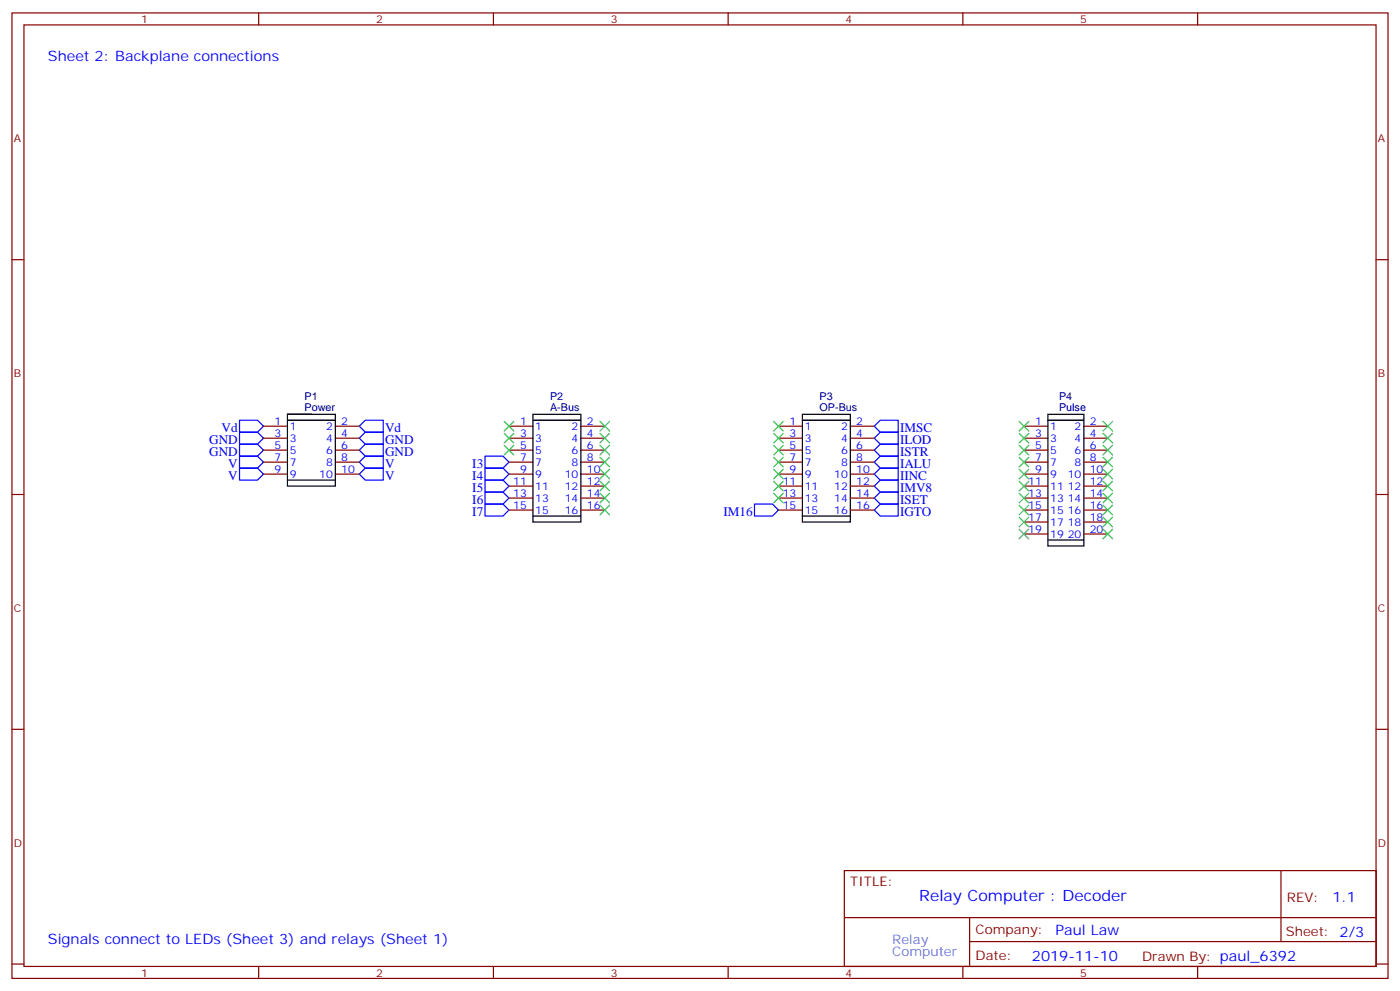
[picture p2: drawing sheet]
<svg xmlns="http://www.w3.org/2000/svg" width="412mm" height="292mm" viewBox="0 0 412 292" stroke-linecap="round" stroke-linejoin="round" font-family="sans-serif">
<g fill="none" stroke="#870000" stroke-width=".35">
<path d="M3.5 3.8h405.4v284.3h-405.4zM7.1 7.3h398.2v277.3h-398.2zM76.2 3.8v3.5M145.3 3.8v3.5M214.5 3.8v3.5M283.6 3.8v3.5M352.8 3.8v3.5M3.5 76.5h3.6M405.3 76.5h3.6M77.6 125.5h7.1M77.6 129h7.1M77.6 132.6h7.1"/>
<path d="M77.6 136.1h7.1M77.6 139.6h7.1M98.8 125.5h7M98.8 129h7M98.8 132.6h7M98.8 136.1h7M98.8 139.6h7M149.9 125.5h7.1M149.9 129h7.1M149.9 132.6h7.1M149.9 136.1h7.1M149.9 139.6h7.1"/>
<path d="M171.1 125.5h7.1M171.1 129h7.1M171.1 132.6h7.1M171.1 136.1h7.1M171.1 139.6h7.1M229.3 125.5h7.1M229.3 129h7.1M229.3 132.6h7.1M229.3 136.1h7.1M229.3 139.6h7.1M250.5 125.5h7M250.5 129h7"/>
<path d="M250.5 132.6h7M250.5 136.1h7M250.5 139.6h7M301.6 125.5h7.1M301.6 129h7.1M301.6 132.6h7.1M301.6 136.1h7.1M301.6 139.6h7.1M319.3 125.5h7M319.3 129h7M319.3 132.6h7M319.3 136.1h7"/>
<path d="M319.3 139.6h7M3.5 145.6h3.6M149.9 143.2h7.1M149.9 146.7h7.1M149.9 150.2h7.1M171.1 143.2h7.1M171.1 146.7h7.1M171.1 150.2h7.1M229.3 143.2h7.1M229.3 146.7h7.1M229.3 150.2h7.1M250.5 143.2h7"/>
<path d="M250.5 146.7h7M250.5 150.2h7M301.6 143.2h7.1M301.6 146.7h7.1M301.6 150.2h7.1M301.6 153.7h7.1M301.6 157.3h7.1M319.3 143.2h7M319.3 146.7h7M319.3 150.2h7M319.3 153.7h7M319.3 157.3h7"/>
<path d="M405.3 145.6h3.6M3.5 214.8h3.6M405.3 214.8h3.6M248.7 256.4h156.6v28.2h-156.6zM377.3 256.4v20.9M248.7 270.2h156.5M285.6 277.3h119.6M285.6 270.2v14.2M3.5 283.9h3.6M76.2 284.6v3.5M145.3 284.6v3.5M214.5 284.6v3.5"/>
<path d="M283.6 284.6v3.5M352.8 284.6v3.5M405.3 283.9h3.6"/>
</g>
<g fill="none" stroke="#00f" stroke-width=".35">
<path d="M70.6 137.9h5.2l1.8 1.7-1.8 1.8h-5.2zM70.6 134.3h5.2l1.8 1.8-1.8 1.8h-5.2zM70.6 130.8h5.2l1.8 1.8-1.8 1.7h-5.2zM70.6 127.3h5.2l1.8 1.7-1.8 1.8h-5.2zM70.6 123.8h5.2l1.8 1.7-1.8 1.8h-5.2zM107.6 137.9h5.3v3.5h-5.3l-1.8-1.8zM107.6 134.3h5.3v3.6h-5.3l-1.8-1.8zM107.6 130.8h5.3v3.5h-5.3l-1.8-1.7zM107.6 127.3h5.3v3.5h-5.3l-1.8-1.8zM107.6 123.8h5.3v3.5h-5.3l-1.8-1.8zM142.9 137.9h5.3l1.7 1.7-1.7 1.8h-5.3zM142.9 134.3h5.3l1.7 1.8-1.7 1.8h-5.3z"/>
<path d="M259.3 123.8h5.3v3.5h-5.3l-1.8-1.8zM259.3 127.3h5.3v3.5h-5.3l-1.8-1.8zM259.3 130.8h5.3v3.5h-5.3l-1.8-1.7zM259.3 134.3h5.3v3.6h-5.3l-1.8-1.8zM259.3 137.9h5.3v3.5h-5.3l-1.8-1.8zM142.9 148.4h5.3l1.7 1.8-1.7 1.8h-5.3zM142.9 144.9h5.3l1.7 1.8-1.7 1.7h-5.3zM142.9 141.4h5.3l1.7 1.8-1.7 1.7h-5.3zM222.2 148.4h5.3l1.8 1.8-1.8 1.8h-5.3zM259.3 141.4h5.3v3.5h-5.3l-1.8-1.7zM259.3 144.9h5.3v3.5h-5.3l-1.8-1.7zM259.3 148.4h5.3v3.6h-5.3l-1.8-1.8z"/>
</g>
<g fill="none" stroke="#000" stroke-width=".35">
<path d="M84.7 122h14.1v21.2h-14.1zM84.7 123.8h14.1M84.7 122h7M157 122h14.1v31.7h-14.1zM157 123.8h14.1M236.4 122h14.1v31.7h-14.1zM236.4 123.8h14.1M308.7 122h10.6v38.8h-10.6zM308.7 123.8h10.6M84.7 141.4h14.1M157 152h14.1M236.4 152h14.1"/>
<path d="M308.7 159h10.6"/>
</g>
<g fill="none" stroke="#3c3" stroke-width=".35">
<path d="M148.5 124.1l2.8 2.8M148.5 127.6l2.8 2.9M148.5 131.2l2.8 2.8M151.3 124.1l-2.8 2.8M151.3 127.6l-2.8 2.9M151.3 131.2l-2.8 2.8M176.7 127.6l2.9 2.9M176.7 124.1l2.9 2.8M176.7 131.2l2.9 2.8M176.7 134.7l2.9 2.8M176.7 138.2l2.9 2.8M179.6 127.6l-2.9 2.9"/>
<path d="M179.6 124.1l-2.9 2.8M179.6 131.2l-2.9 2.8M179.6 134.7l-2.9 2.8M179.6 138.2l-2.9 2.8M227.9 124.1l2.8 2.8M227.9 127.6l2.8 2.9M227.9 131.2l2.8 2.8M227.9 134.7l2.8 2.8M227.9 138.2l2.8 2.8M230.7 124.1l-2.8 2.8M230.7 127.6l-2.8 2.9M230.7 131.2l-2.8 2.8"/>
<path d="M230.7 134.7l-2.8 2.8M230.7 138.2l-2.8 2.8M300.2 124.1l2.8 2.8M300.2 127.6l2.8 2.9M300.2 131.2l2.8 2.8M300.2 134.7l2.8 2.8M300.2 138.2l2.8 2.8M303 124.1l-2.8 2.8M303 127.6l-2.8 2.9M303 131.2l-2.8 2.8M303 134.7l-2.8 2.8M303 138.2l-2.8 2.8"/>
<path d="M324.9 124.1l2.8 2.8M324.9 127.6l2.8 2.9M324.9 131.2l2.8 2.8M324.9 134.7l2.8 2.8M324.9 138.2l2.8 2.8M327.7 124.1l-2.8 2.8M327.7 127.6l-2.8 2.9M327.7 131.2l-2.8 2.8M327.7 134.7l-2.8 2.8M327.7 138.2l-2.8 2.8M176.7 141.7l2.9 2.9M176.7 145.3l2.9 2.8"/>
<path d="M176.7 148.8l2.9 2.8M179.6 141.7l-2.9 2.9M179.6 145.3l-2.9 2.8M179.6 148.8l-2.9 2.8M227.9 145.3l2.8 2.8M227.9 141.7l2.8 2.9M230.7 145.3l-2.8 2.8M230.7 141.7l-2.8 2.9M300.2 141.7l2.8 2.9M300.2 145.3l2.8 2.8M300.2 148.8l2.8 2.8M300.2 152.3l2.8 2.9"/>
<path d="M300.2 155.9l2.8 2.8M303 141.7l-2.8 2.9M303 145.3l-2.8 2.8M303 148.8l-2.8 2.8M303 152.3l-2.8 2.9M303 155.9l-2.8 2.8M324.9 148.8l2.8 2.8M324.9 152.3l2.8 2.9M324.9 155.9l2.8 2.8M324.9 141.7l2.8 2.9M324.9 145.3l2.8 2.8M327.7 141.7l-2.8 2.9"/>
<path d="M327.7 145.3l-2.8 2.8M327.7 148.8l-2.8 2.8M327.7 155.9l-2.8 2.8M327.7 152.3l-2.8 2.9"/>
</g>
<text font-size="4.6" fill="#00f" x="270.8" y="265.4">Relay Computer : Decoder</text>
<g font-size="4.2" fill="#00f">
<text x="14.1" y="17.9">Sheet 2: Backplane connections</text>
<text x="392.5" y="265.7">1.1</text>
<text x="310.9" y="275.2">Paul Law</text>
<text x="14.1" y="278">Signals connect to LEDs (Sheet 3) and relays (Sheet 1)</text>
<text x="304" y="283">2019-11-10</text>
</g>
<g font-size="3.9" fill="#00f">
<text x="61.6" y="130.8">GND</text>
<text x="65.3" y="127.3">Vd</text>
<text x="113.4" y="130.8">GND</text>
<text x="113.4" y="127.3">Vd</text>
<text x="265.1" y="127.3">IMSC</text>
<text x="265.1" y="130.8">ILOD</text>
<text x="61.6" y="134.3">GND</text>
<text x="67.2" y="137.9">V</text>
<text x="113.4" y="137.9">V</text>
<text x="113.4" y="134.3">GND</text>
<text x="139.1" y="137.9">I3</text>
<text x="265.1" y="134.3">ISTR</text>
<text x="265.1" y="137.9">IALU</text>
<text x="67.2" y="141.4">V</text>
<text x="113.4" y="141.4">V</text>
<text x="139.1" y="141.4">I4</text>
<text x="265.1" y="141.4">IINC</text>
<text x="139.1" y="148.4">I6</text>
<text x="139.1" y="144.9">I5</text>
<text x="265.1" y="144.9">IMV8</text>
<text x="265.1" y="148.4">ISET</text>
<text x="139.1" y="152">I7</text>
<text x="213.1" y="152">IM16</text>
<text x="265.1" y="152">IGTO</text>
</g>
<g font-size="3.9" fill="#800">
<text x="250.5" y="261">TITLE:</text>
<text x="379.1" y="265.7">REV:</text>
<text x="287.4" y="275.2">Company:</text>
<text x="378.7" y="275.8">Sheet: 2/3</text>
<text x="287.4" y="282.9">Date:</text>
<text x="336.4" y="282.9">Drawn By: paul_6392</text>
</g>
<g font-size="3.9" fill="#39c">
<text x="262.8" y="277.9">Relay</text>
<text x="262.8" y="281.4">Computer</text>
</g>
<g font-size="3.2" fill="#800">
<text x="41.6" y="6.8">1</text>
<text x="110.8" y="6.8">2</text>
<text x="179.9" y="6.8">3</text>
<text x="249.1" y="6.8">4</text>
<text x="318.2" y="6.8">5</text>
<text x="4.1" y="41.9">A</text>
<text x="405.9" y="41.9">A</text>
<text x="4.1" y="111.1">B</text>
<text x="405.9" y="111.1">B</text>
<text x="4.1" y="180.2">C</text>
<text x="405.9" y="180.2">C</text>
<text x="4.1" y="249.3">D</text>
<text x="405.9" y="249.3">D</text>
<text x="41.6" y="287.6">1</text>
<text x="110.8" y="287.6">2</text>
<text x="179.9" y="287.6">3</text>
<text x="249.1" y="287.6">4</text>
<text x="318.2" y="287.6">5</text>
</g>
<g font-size="3.2" fill="#000080">
<text x="89.7" y="117.7">P1</text>
<text x="162" y="117.8">P2</text>
<text x="241.4" y="117.8">P3</text>
<text x="312" y="117.7">P4</text>
<text x="89.7" y="120.9">Power</text>
<text x="162" y="120.9">A-Bus</text>
<text x="241.4" y="120.9">OP-Bus</text>
<text x="312" y="120.9">Pulse</text>
</g>
<g font-size="3.2" fill="#00f">
<text x="80.9" y="125.2">1</text>
<text x="100.5" y="125.2">2</text>
<text x="153.2" y="125.2">1</text>
<text x="172.9" y="125.2">2</text>
<text x="232.6" y="125.2">1</text>
<text x="252.2" y="125.2">2</text>
<text x="304.9" y="125.2">1</text>
<text x="321" y="125.2">2</text>
<text x="80.9" y="128.7">3</text>
<text x="85.4" y="126.6">1</text>
<text x="85.4" y="130.1">3</text>
<text x="96.1" y="126.6">2</text>
<text x="96.1" y="130.1">4</text>
<text x="100.5" y="128.7">4</text>
<text x="153.2" y="128.7">3</text>
<text x="157.7" y="126.6">1</text>
<text x="157.7" y="130.1">3</text>
<text x="168.4" y="126.6">2</text>
<text x="168.4" y="130.1">4</text>
<text x="172.9" y="128.7">4</text>
<text x="232.6" y="128.7">3</text>
<text x="237.1" y="126.6">1</text>
<text x="237.1" y="130.1">3</text>
<text x="247.7" y="126.6">2</text>
<text x="247.7" y="130.1">4</text>
<text x="252.2" y="128.7">4</text>
<text x="304.9" y="128.7">3</text>
<text x="309.4" y="126.6">1</text>
<text x="309.4" y="130.1">3</text>
<text x="316.5" y="126.6">2</text>
<text x="316.5" y="130.1">4</text>
<text x="321" y="128.7">4</text>
<text x="80.9" y="132.2">5</text>
<text x="80.9" y="135.7">7</text>
<text x="85.4" y="133.6">5</text>
<text x="85.4" y="137.2">7</text>
<text x="96.1" y="133.6">6</text>
<text x="96.1" y="137.2">8</text>
<text x="100.5" y="132.2">6</text>
<text x="100.5" y="135.7">8</text>
<text x="153.2" y="132.2">5</text>
<text x="153.2" y="135.7">7</text>
<text x="157.7" y="133.6">5</text>
<text x="157.7" y="137.2">7</text>
<text x="168.4" y="133.6">6</text>
<text x="168.4" y="137.2">8</text>
<text x="172.9" y="132.2">6</text>
<text x="172.9" y="135.7">8</text>
<text x="232.6" y="132.2">5</text>
<text x="232.6" y="135.7">7</text>
<text x="237.1" y="133.6">5</text>
<text x="237.1" y="137.2">7</text>
<text x="247.7" y="133.6">6</text>
<text x="247.7" y="137.2">8</text>
<text x="252.2" y="132.2">6</text>
<text x="252.2" y="135.7">8</text>
<text x="304.9" y="132.2">5</text>
<text x="304.9" y="135.7">7</text>
<text x="309.4" y="133.6">5</text>
<text x="309.4" y="137.2">7</text>
<text x="316.5" y="133.6">6</text>
<text x="316.5" y="137.2">8</text>
<text x="321" y="132.2">6</text>
<text x="321" y="135.7">8</text>
<text x="80.9" y="139.3">9</text>
<text x="85.4" y="140.7">9</text>
<text x="94" y="140.7">10</text>
<text x="100.5" y="139.3">10</text>
<text x="151.2" y="142.8">11</text>
<text x="153.2" y="139.3">9</text>
<text x="157.7" y="140.7">9</text>
<text x="166.4" y="140.7">10</text>
<text x="172.9" y="139.3">10</text>
<text x="172.9" y="142.8">12</text>
<text x="230.6" y="142.8">11</text>
<text x="232.6" y="139.3">9</text>
<text x="237.1" y="140.7">9</text>
<text x="245.7" y="140.7">10</text>
<text x="252.2" y="139.3">10</text>
<text x="252.2" y="142.8">12</text>
<text x="302.9" y="142.8">11</text>
<text x="304.9" y="139.3">9</text>
<text x="309.4" y="140.7">9</text>
<text x="314.5" y="140.7">10</text>
<text x="321" y="139.3">10</text>
<text x="321" y="142.8">12</text>
<text x="151.2" y="146.3">13</text>
<text x="151.2" y="149.9">15</text>
<text x="157.7" y="144.2">11</text>
<text x="157.7" y="147.7">13</text>
<text x="166.4" y="144.2">12</text>
<text x="166.4" y="147.7">14</text>
<text x="172.9" y="146.3">14</text>
<text x="172.9" y="149.9">16</text>
<text x="230.6" y="146.3">13</text>
<text x="230.6" y="149.9">15</text>
<text x="237.1" y="144.2">11</text>
<text x="237.1" y="147.7">13</text>
<text x="245.7" y="144.2">12</text>
<text x="245.7" y="147.7">14</text>
<text x="252.2" y="146.3">14</text>
<text x="252.2" y="149.9">16</text>
<text x="302.9" y="146.3">13</text>
<text x="302.9" y="149.9">15</text>
<text x="309.4" y="144.2">11</text>
<text x="309.4" y="147.7">13</text>
<text x="314.5" y="144.2">12</text>
<text x="314.5" y="147.7">14</text>
<text x="321" y="146.3">14</text>
<text x="321" y="149.9">16</text>
<text x="157.7" y="151.3">15</text>
<text x="166.4" y="151.3">16</text>
<text x="237.1" y="151.3">15</text>
<text x="245.7" y="151.3">16</text>
<text x="302.9" y="153.4">17</text>
<text x="309.4" y="151.3">15</text>
<text x="309.4" y="154.8">17</text>
<text x="314.5" y="151.3">16</text>
<text x="314.5" y="154.8">18</text>
<text x="321" y="153.4">18</text>
<text x="302.9" y="156.9">19</text>
<text x="309.4" y="158.3">19</text>
<text x="314.5" y="158.3">20</text>
<text x="321" y="156.9">20</text>
</g>
</svg>
